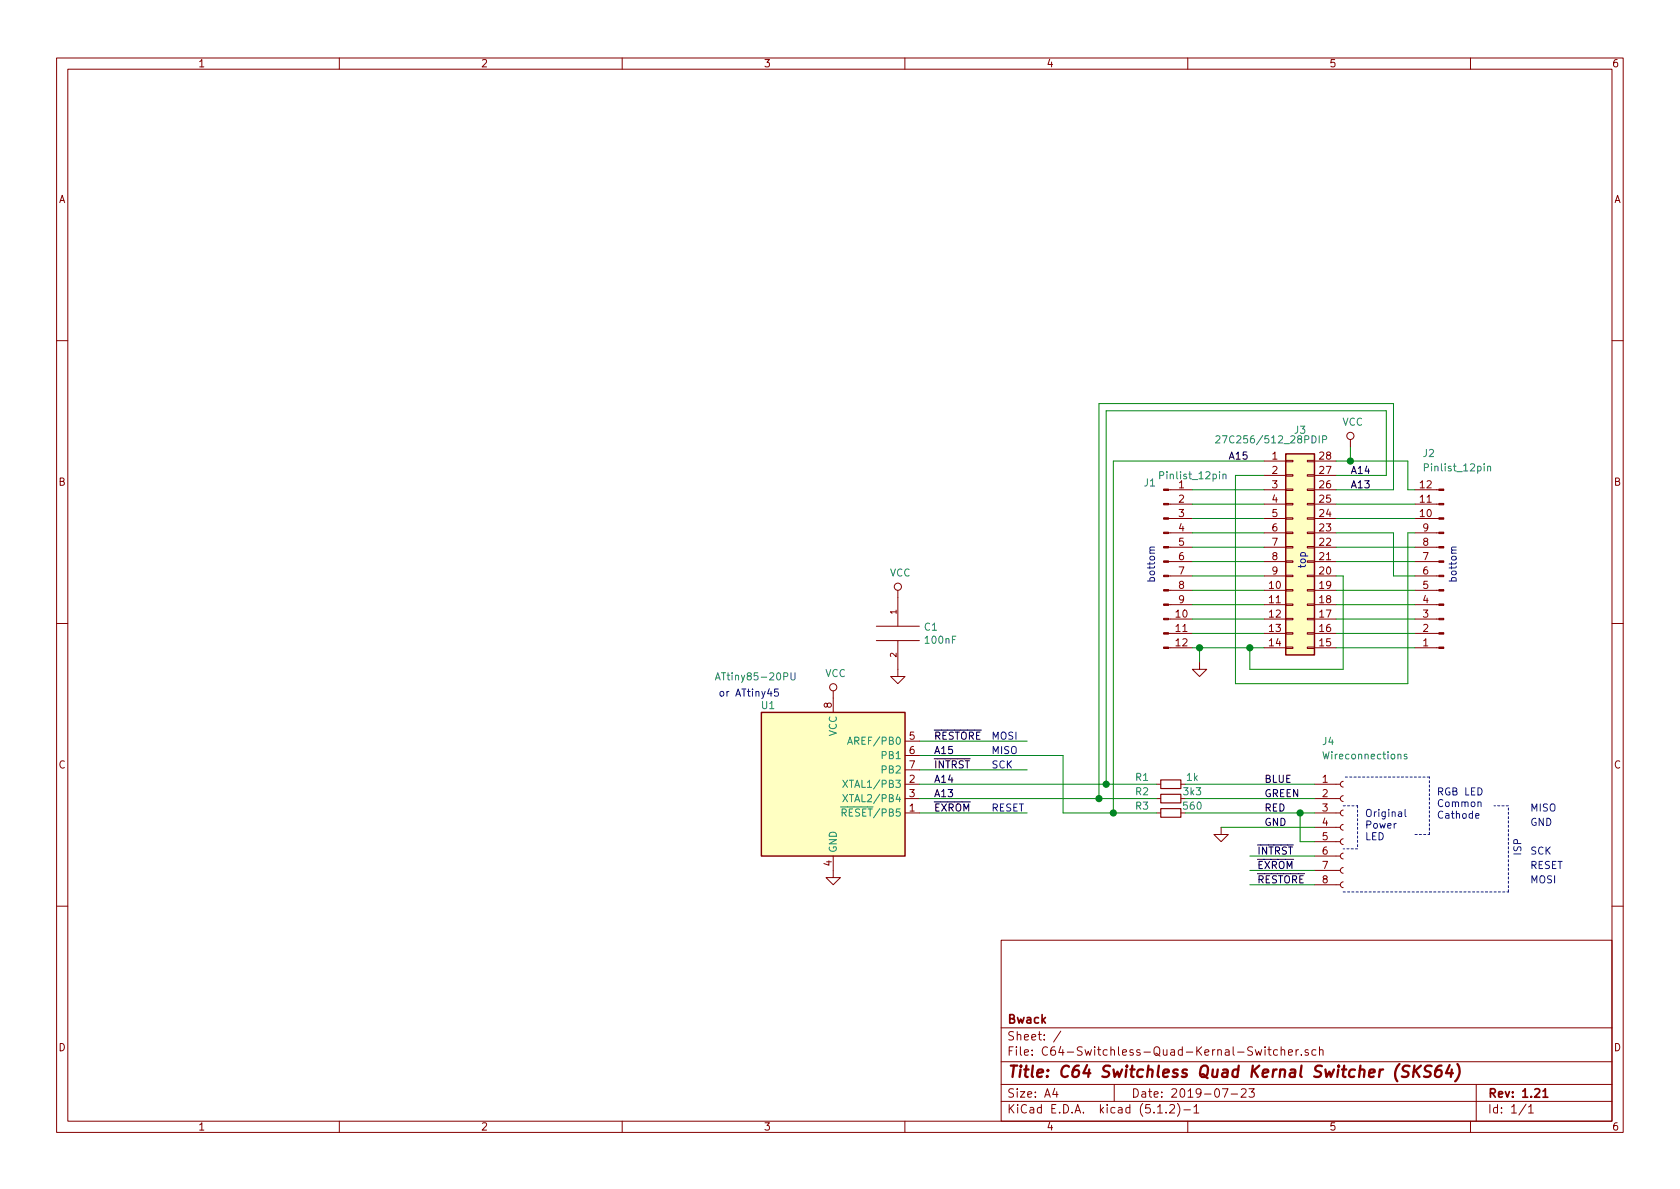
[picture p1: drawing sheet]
EESchema Schematic File Version 4
LIBS:C64-Switchless-Quad-Kernal-Switcher-cache
EELAYER 29 0
EELAYER END
$Descr A4 11693 8268
encoding utf-8
Sheet 1 1
Title "C64 Switchless Quad Kernal Switcher (SKS64)"
Date "2019-07-23"
Rev "1.21"
Comp "Bwack"
Comment1 ""
Comment2 ""
Comment3 ""
Comment4 ""
$EndDescr
$Comp
L Connector:Conn_01x12_Male J1
U 1 1
P 8100 3900
F 0 "J1" H 8050 4450 50  0000 R CNN
F 1 "Pinlist_12pin" H 8550 4500 50  0000 R CNN
F 2 "Connector_PinHeader_2.54mm:PinHeader_1x12_P2.54mm_Vertical" H 8100 3900 50  0001 C CNN
F 3 "~" H 8100 3900 50  0001 C CNN
	1    8100 3900
	1    0    0    -1  
$EndComp
$Comp
L Connector:Conn_01x12_Male J2
U 1 1
P 10050 4000
F 0 "J2" H 10200 3150 50  0000 R CNN
F 1 "Pinlist_12pin" H 10200 3250 50  0000 R CNN
F 2 "Connector_PinHeader_2.54mm:PinHeader_1x12_P2.54mm_Vertical" H 10050 4000 50  0001 C CNN
F 3 "~" H 10050 4000 50  0001 C CNN
	1    10050 4000
	-1   0    0    1   
$EndComp
Wire Wire Line
	8800 3400 8300 3400
Wire Wire Line
	8800 3500 8300 3500
Wire Wire Line
	8800 3600 8300 3600
Wire Wire Line
	8800 3700 8300 3700
Wire Wire Line
	8800 3800 8300 3800
Wire Wire Line
	8800 3900 8300 3900
Wire Wire Line
	8800 4000 8300 4000
Wire Wire Line
	8800 4100 8300 4100
Wire Wire Line
	8800 4200 8300 4200
Wire Wire Line
	8800 4300 8300 4300
Wire Wire Line
	8800 4400 8300 4400
Wire Wire Line
	8800 4500 8700 4500
$Comp
L Connector_Generic:Conn_02x14_Counter_Clockwise J3
U 1 1
P 9000 3800
F 0 "J3" H 9050 4617 50  0000 C CNN
F 1 "27C256/512_28PDIP" H 8850 4550 50  0000 C CNN
F 2 "Package_DIP:DIP-28_W15.24mm_Socket" H 9000 3800 50  0001 C CNN
F 3 "~" H 9000 3800 50  0001 C CNN
	1    9000 3800
	1    0    0    -1  
$EndComp
Wire Wire Line
	9300 4100 9850 4100
Wire Wire Line
	9300 4200 9850 4200
Wire Wire Line
	9300 4300 9850 4300
Wire Wire Line
	9300 4400 9850 4400
Wire Wire Line
	9300 4500 9850 4500
Wire Wire Line
	9300 3500 9850 3500
Wire Wire Line
	9300 3600 9850 3600
Wire Wire Line
	9300 3800 9850 3800
Wire Wire Line
	9300 3900 9850 3900
Wire Wire Line
	8700 4500 8700 4650
Wire Wire Line
	8700 4650 9350 4650
Wire Wire Line
	9350 4650 9350 4000
Wire Wire Line
	9350 4000 9300 4000
Connection ~ 8700 4500
Wire Wire Line
	8700 4500 8350 4500
Wire Wire Line
	8800 3300 8600 3300
Wire Wire Line
	8600 3300 8600 4750
Wire Wire Line
	8600 4750 9800 4750
Wire Wire Line
	9800 4750 9800 3700
Wire Wire Line
	9800 3700 9850 3700
Wire Wire Line
	9850 4000 9700 4000
Wire Wire Line
	9700 4000 9700 3700
Wire Wire Line
	9700 3700 9300 3700
Wire Wire Line
	9850 3400 9800 3400
Wire Wire Line
	9800 3400 9800 3200
Wire Wire Line
	9300 3300 9650 3300
Text Label 9400 3300 0    50   ~ 0
A14
Text Label 9400 3400 0    50   ~ 0
A13
Text Notes 8050 4050 1    50   ~ 0
bottom
Text Notes 10150 4050 1    50   ~ 0
bottom
Text Notes 9100 3950 1    50   ~ 0
top
$Comp
L power:GND #PWR0101
U 1 1
P 8350 4600
F 0 "#PWR0101" H 8350 4350 50  0001 C CNN
F 1 "GND" H 8355 4427 50  0001 C CNN
F 2 "" H 8350 4600 50  0001 C CNN
F 3 "" H 8350 4600 50  0001 C CNN
	1    8350 4600
	1    0    0    -1  
$EndComp
Wire Wire Line
	8350 4600 8350 4500
Connection ~ 8350 4500
Wire Wire Line
	8350 4500 8300 4500
Wire Wire Line
	9800 3200 9400 3200
Wire Wire Line
	9400 3100 9400 3200
Connection ~ 9400 3200
Wire Wire Line
	9400 3200 9300 3200
$Comp
L power:VCC #PWR0102
U 1 1
P 9400 3100
F 0 "#PWR0102" H 9400 2950 50  0001 C CNN
F 1 "VCC" H 9417 3273 50  0000 C CNN
F 2 "" H 9400 3100 50  0001 C CNN
F 3 "" H 9400 3100 50  0001 C CNN
	1    9400 3100
	1    0    0    -1  
$EndComp
Text Label 6500 5550 0    50   ~ 0
A13
Text Label 6500 5450 0    50   ~ 0
A14
Text Label 6500 5150 0    50   ~ 0
~RESTORE~
$Comp
L power:GND #PWR0103
U 1 1
P 5800 6050
F 0 "#PWR0103" H 5800 5800 50  0001 C CNN
F 1 "GND" H 5805 5877 50  0001 C CNN
F 2 "" H 5800 6050 50  0001 C CNN
F 3 "" H 5800 6050 50  0001 C CNN
	1    5800 6050
	1    0    0    -1  
$EndComp
$Comp
L power:VCC #PWR0104
U 1 1
P 5800 4850
F 0 "#PWR0104" H 5800 4700 50  0001 C CNN
F 1 "VCC" H 5817 5023 50  0000 C CNN
F 2 "" H 5800 4850 50  0001 C CNN
F 3 "" H 5800 4850 50  0001 C CNN
	1    5800 4850
	1    0    0    -1  
$EndComp
Text Label 6500 5350 0    50   ~ 0
~INTRST~
Text Label 6500 5650 0    50   ~ 0
~EXROM~
$Comp
L Connector:Conn_01x08_Female J4
U 1 1
P 9350 5750
F 0 "J4" H 9200 6350 50  0000 L CNN
F 1 "Wireconnections" H 9200 6250 50  0000 L CNN
F 2 "Connector_PinHeader_2.54mm:PinHeader_1x08_P2.54mm_Horizontal" H 9350 5750 50  0001 C CNN
F 3 "~" H 9350 5750 50  0001 C CNN
	1    9350 5750
	1    0    0    -1  
$EndComp
Wire Wire Line
	9150 5650 9050 5650
Wire Wire Line
	9150 5850 9050 5850
Text Label 8800 5450 0    50   ~ 0
BLUE
Text Label 8800 5550 0    50   ~ 0
GREEN
Text Label 8800 5650 0    50   ~ 0
RED
$Comp
L power:GND #PWR0105
U 1 1
P 8500 5750
F 0 "#PWR0105" H 8500 5500 50  0001 C CNN
F 1 "GND" H 8505 5577 50  0001 C CNN
F 2 "" H 8500 5750 50  0001 C CNN
F 3 "" H 8500 5750 50  0001 C CNN
	1    8500 5750
	1    0    0    -1  
$EndComp
Wire Wire Line
	8500 5750 9150 5750
Text Label 8800 5750 0    50   ~ 0
GND
Wire Wire Line
	9050 5650 9050 5850
Connection ~ 9050 5650
Text Label 8750 6150 0    50   ~ 0
~RESTORE~
Text Label 8750 5950 0    50   ~ 0
~INTRST~
Text Label 8750 6050 0    50   ~ 0
~EXROM~
$Comp
L Device:R_Small R1
U 1 1
P 8150 5450
F 0 "R1" V 8100 5250 50  0000 C CNN
F 1 "1k" V 8100 5600 50  0000 C CNN
F 2 "Resistor_THT:R_Axial_DIN0207_L6.3mm_D2.5mm_P10.16mm_Horizontal" H 8150 5450 50  0001 C CNN
F 3 "~" H 8150 5450 50  0001 C CNN
	1    8150 5450
	0    1    1    0   
$EndComp
$Comp
L Device:R_Small R2
U 1 1
P 8150 5550
F 0 "R2" V 8100 5350 50  0000 C CNN
F 1 "3k3" V 8100 5700 50  0000 C CNN
F 2 "Resistor_THT:R_Axial_DIN0207_L6.3mm_D2.5mm_P10.16mm_Horizontal" H 8150 5550 50  0001 C CNN
F 3 "~" H 8150 5550 50  0001 C CNN
	1    8150 5550
	0    1    1    0   
$EndComp
$Comp
L Device:R_Small R3
U 1 1
P 8150 5650
F 0 "R3" V 8100 5450 50  0000 C CNN
F 1 "560" V 8100 5800 50  0000 C CNN
F 2 "Resistor_THT:R_Axial_DIN0207_L6.3mm_D2.5mm_P10.16mm_Horizontal" H 8150 5650 50  0001 C CNN
F 3 "~" H 8150 5650 50  0001 C CNN
	1    8150 5650
	0    1    1    0   
$EndComp
Wire Wire Line
	8250 5450 9150 5450
Wire Wire Line
	8250 5550 9150 5550
Wire Wire Line
	8250 5650 9050 5650
$Comp
L pspice:C C1
U 1 1
P 6250 4400
F 0 "C1" H 6428 4446 50  0000 L CNN
F 1 "100nF" H 6428 4355 50  0000 L CNN
F 2 "Capacitor_THT:C_Disc_D3.8mm_W2.6mm_P2.50mm" H 6250 4400 50  0001 C CNN
F 3 "~" H 6250 4400 50  0001 C CNN
	1    6250 4400
	1    0    0    -1  
$EndComp
$Comp
L power:VCC #PWR0106
U 1 1
P 6250 4150
F 0 "#PWR0106" H 6250 4000 50  0001 C CNN
F 1 "VCC" H 6267 4323 50  0000 C CNN
F 2 "" H 6250 4150 50  0001 C CNN
F 3 "" H 6250 4150 50  0001 C CNN
	1    6250 4150
	1    0    0    -1  
$EndComp
$Comp
L power:GND #PWR0107
U 1 1
P 6250 4650
F 0 "#PWR0107" H 6250 4400 50  0001 C CNN
F 1 "GND" H 6255 4477 50  0001 C CNN
F 2 "" H 6250 4650 50  0001 C CNN
F 3 "" H 6250 4650 50  0001 C CNN
	1    6250 4650
	1    0    0    -1  
$EndComp
Text Notes 6900 5350 0    50   ~ 0
SCK
Text Notes 6900 5250 0    50   ~ 0
MISO
Text Notes 6900 5150 0    50   ~ 0
MOSI
Text Notes 6900 5650 0    50   ~ 0
RESET
Wire Wire Line
	8700 5950 9150 5950
Wire Wire Line
	6400 5350 7150 5350
Wire Wire Line
	8700 6050 9150 6050
Wire Wire Line
	6400 5150 7150 5150
Wire Wire Line
	8700 6150 9150 6150
Wire Wire Line
	9300 3400 9700 3400
Wire Notes Line
	9350 5600 9450 5600
Wire Notes Line
	9450 5600 9450 5900
Wire Notes Line
	9450 5900 9350 5900
Text Notes 9500 5850 0    50   ~ 0
Original\nPower\nLED
Wire Notes Line
	9850 5800 9950 5800
Wire Notes Line
	9950 5800 9950 5400
Wire Notes Line
	9950 5400 9350 5400
Text Notes 10000 5700 0    50   ~ 0
RGB LED\nCommon\nCathode
Wire Notes Line
	9350 6200 10500 6200
Wire Notes Line
	10500 6200 10500 5600
Wire Notes Line
	10500 5600 10400 5600
Text Notes 10600 5950 1    50   ~ 0
ISP
Text Notes 10650 6050 0    50   ~ 0
RESET
Text Notes 10650 5750 0    50   ~ 0
GND
Text Notes 10650 5650 0    50   ~ 0
MISO
Text Notes 10650 5950 0    50   ~ 0
SCK
Text Notes 10650 6150 0    50   ~ 0
MOSI
Wire Wire Line
	6400 5650 7150 5650
Wire Wire Line
	7400 5650 7400 5250
Wire Wire Line
	6400 5250 7400 5250
$Comp
L MCU_Microchip_ATtiny:ATtiny85-20PU U1
U 1 1
P 5800 5450
F 0 "U1" H 5400 6000 50  0000 R CNN
F 1 "ATtiny85-20PU" H 5550 6200 50  0000 R CNN
F 2 "Package_DIP:DIP-8_W7.62mm" H 5800 5450 50  0001 C CIN
F 3 "http://ww1.microchip.com/downloads/en/DeviceDoc/atmel-2586-avr-8-bit-microcontroller-attiny25-attiny45-attiny85_datasheet.pdf" H 5800 5450 50  0001 C CNN
	1    5800 5450
	1    0    0    -1  
$EndComp
Text Notes 5000 4850 0    50   ~ 0
or ATtiny45
Text Label 8550 3200 0    50   ~ 0
A15
Text Label 6500 5250 0    50   ~ 0
A15
Wire Wire Line
	9650 3300 9650 2850
Wire Wire Line
	9700 3400 9700 2800
Wire Wire Line
	6400 5450 7700 5450
Wire Wire Line
	6400 5550 7650 5550
Wire Wire Line
	7400 5650 7750 5650
Connection ~ 7750 5650
Wire Wire Line
	7750 5650 8050 5650
Wire Wire Line
	9650 2850 7700 2850
Wire Wire Line
	7700 2850 7700 5450
Connection ~ 7700 5450
Wire Wire Line
	7700 5450 8050 5450
Wire Wire Line
	9700 2800 7650 2800
Wire Wire Line
	7650 2800 7650 5550
Connection ~ 7650 5550
Wire Wire Line
	7650 5550 8050 5550
Wire Wire Line
	7750 3200 8800 3200
Wire Wire Line
	7750 5650 7750 3200
$EndSCHEMATC
